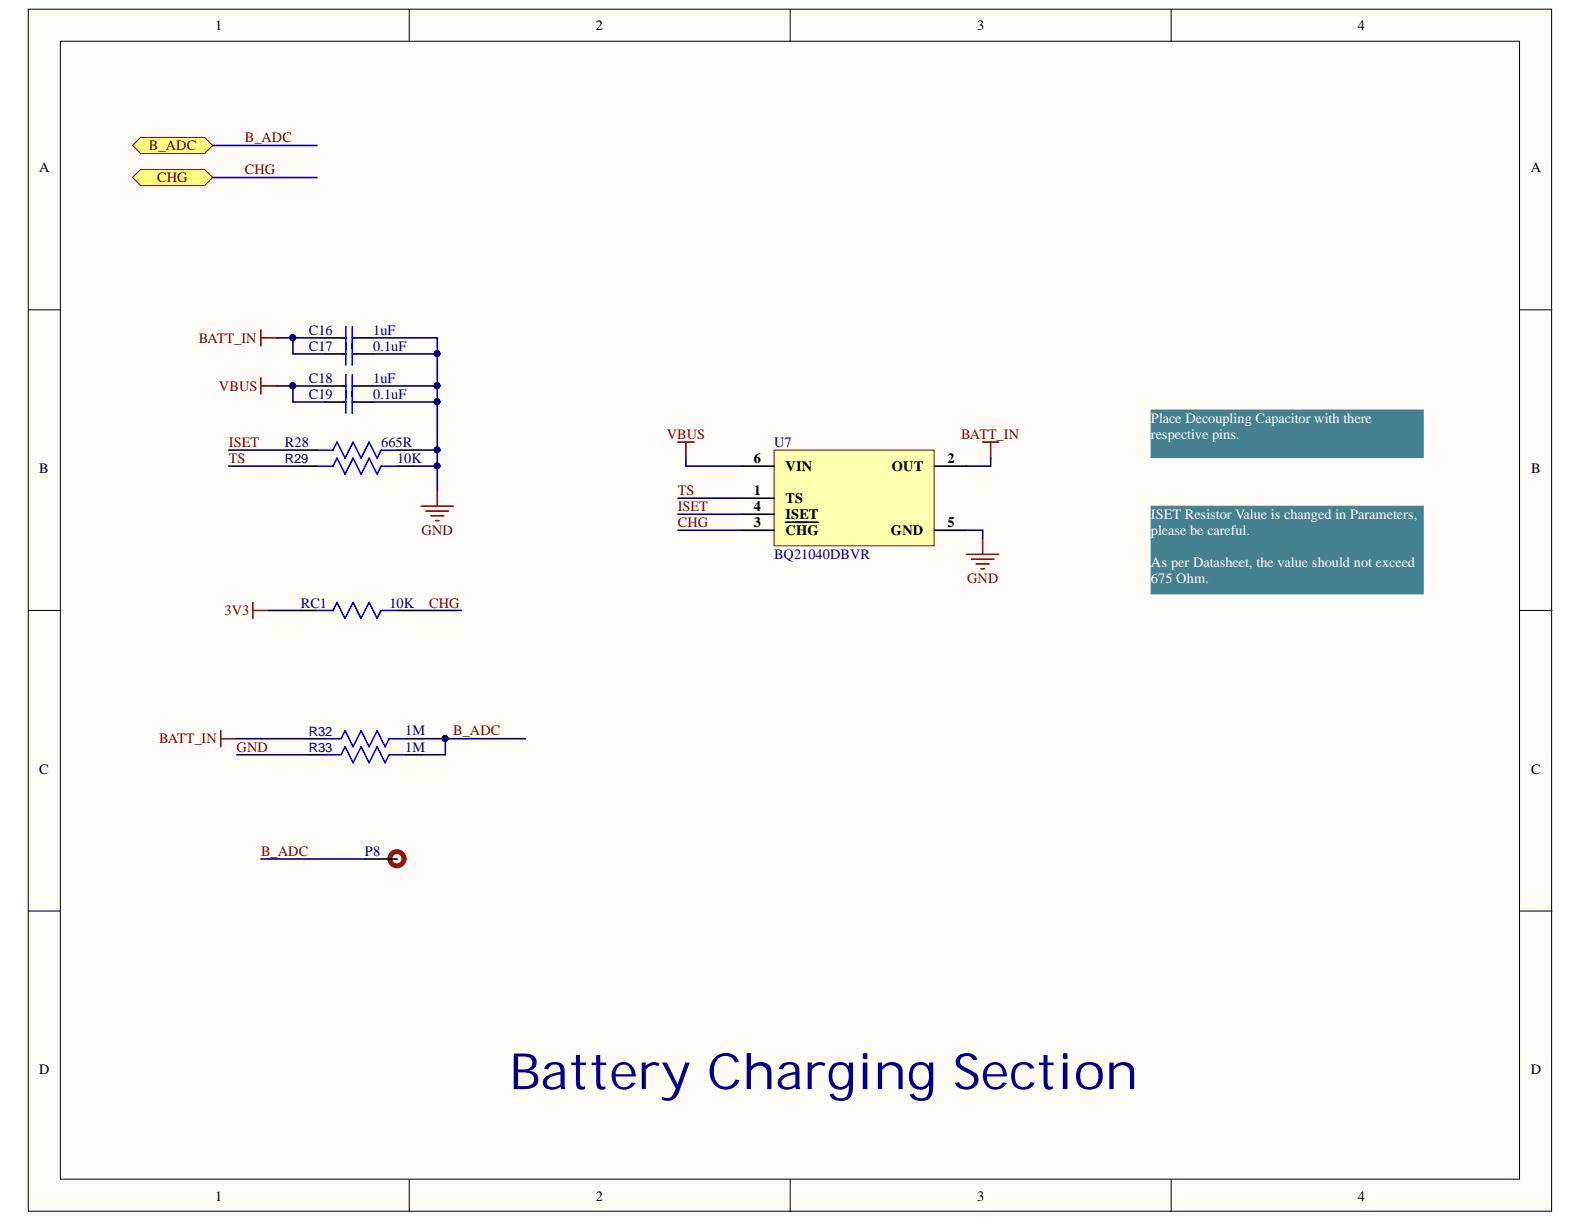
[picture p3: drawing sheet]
<svg xmlns="http://www.w3.org/2000/svg" width="279mm" height="216mm" viewBox="0 0 279 216" stroke-linecap="round" stroke-linejoin="round" font-family="sans-serif">
<g fill="#fffcf8" stroke="#000" stroke-width=".18">
<path d="M5 1.6h268.7v212h-268.7z"/>
<path d="M10.6 7.3h257.4v200.7h-257.4z"/>
</g>
<path d="M72.2 1.6v5.7M139.4 1.6v5.7M206.6 1.6v5.7M5 54.6h5.6M268.1 54.6h5.7M5 107.7h5.6M268.1 107.7h5.7M5 160.7h5.6M268.1 160.7h5.7M72.2 208.1v5.6M139.4 208.1v5.6M206.6 208.1v5.6" fill="none" stroke="#000" stroke-width=".18"/>
<g fill="none" stroke="#000" stroke-width=".28">
<path d="M57.3 59.6h3.7M62.1 59.6h3.7M57.3 68.1h3.7M57.3 62.4h3.7M57.3 70.9h3.7M62.1 68.1h3.7M62.1 62.4h3.7M62.1 70.9h3.7M53.1 82.2h2.8M70.1 82.2h2.8M54.5 130.3h2.8M54.5 133.1h2.8"/>
<path d="M71.5 130.3h2.8M71.5 133.1h2.8"/>
</g>
<g fill="none" stroke="#00f" stroke-width=".28">
<path d="M60.4 59.6h.6M61 57.6v6.8M62.1 57.6v6.8M62.1 59.6h.6M60.4 68.1h.6M60.4 62.4h.6M60.4 70.9h.6M61 66.1v6.8M62.1 66.1v6.8M62.1 68.1h.6M62.1 62.4h.6M62.1 70.9h.6"/>
<path d="M55.9 82.2h2.8l.7-1.4 1.5 2.8 1.4-2.8 1.4 2.8 1.4-2.8 1.4 2.8 .7-1.4h2.9M57.3 130.3h2.9l.7-1.4 1.4 2.8 1.4-2.8 1.4 2.8 1.4-2.8 1.4 2.8 .7-1.4h2.9M57.3 133.1h2.9l.7-1.4 1.4 2.8 1.4-2.8 1.4 2.8 1.4-2.8 1.4 2.8 .7-1.4h2.9"/>
</g>
<path d="M74.3 89.3h5.7M75.2 90.1h3.9M76 91h2.3M76.8 91.8h.6M77.1 86.5v2.8" fill="none" stroke="#800000" stroke-width=".28"/>
<path d="M136.5 79.4h28.3v16.9h-28.3z" fill="#ffffb0" stroke="#800000" stroke-width=".18"/>
<path d="M130.9 87.9h5.6M130.9 82.2h5.6M130.9 93.5h5.6M130.9 90.7h5.6M138.5 92.1h5.9M164.8 82.2h5.7M164.8 93.5h5.7" fill="none" stroke="#000" stroke-width=".28"/>
<path d="M170.5 97.8h5.7M171.3 98.6h4M172.2 99.5h2.3M173.3 94.9v2.9M173 100.3h.6" fill="none" stroke="#800000" stroke-width=".28"/>
<path d="M23.4 25.7l1.4-1.5h11.3l1.4 1.5-1.4 1.4h-11.3z" fill-rule="evenodd" fill="#ffff80" stroke="#800000" stroke-width=".18"/>
<path d="M46 58.2v2.8M46 59.6h2.8" fill="none" stroke="#800000" stroke-width=".28"/>
<path d="M23.4 31.3l1.4-1.4h11.3l1.4 1.4-1.4 1.4h-11.3z" fill-rule="evenodd" fill="#ffff80" stroke="#800000" stroke-width=".18"/>
<g fill="#45818e" stroke="#45818e" stroke-width=".18">
<path d="M203 89.3h48.1v15.5h-48.1z"/>
<path d="M203 72.3h48.1v8.4h-48.1z"/>
</g>
<path d="M46 66.7v2.8M46 68.1h2.8M119.6 78h2.8M121 78v2.8M173.3 78h2.9M174.7 78v2.8M44.6 106.3v2.8M44.6 107.7h2.8M38.9 128.9v2.8M38.9 130.3h2.9" fill="none" stroke="#800000" stroke-width=".28"/>
<circle cx="70" cy="151.5" r="1.26" fill="none" stroke="#5b0f00" stroke-width=".85"/>
<path d="M53.1 79.4h2.8M70.1 79.4h2.8M53.1 107.7h2.8M70.1 107.7h2.8M64.4 151.5h5.7" fill="none" stroke="#000" stroke-width=".28"/>
<path d="M55.9 79.4h2.8l.7-1.4 1.5 2.8 1.4-2.8 1.4 2.8 1.4-2.8 1.4 2.8 .7-1.4h2.9M55.9 107.7h2.8l.7-1.4 1.5 2.8 1.4-2.8 1.4 2.8 1.4-2.8 1.4 2.8 .7-1.4h2.9" fill="none" stroke="#00f" stroke-width=".28"/>
<g fill="none" stroke="#000080" stroke-width=".28">
<path d="M37.5 31.3h18.4M37.5 25.7h18.4M48.8 59.6h8.5M51.7 59.6v2.8h5.6M65.8 59.6h11.3v2.8h-11.3M40.4 79.4h12.7M48.8 68.1h8.5M51.7 68.1v2.8h5.6M65.8 70.9h11.3v15.6M65.8 68.1h11.3v2.8M72.9 79.4h4.2M77.1 62.4v5.7"/>
<path d="M40.4 82.2h12.7M72.9 82.2h4.2M119.6 93.5h11.3M119.6 90.7h11.3M119.6 87.9h11.3M121 80.8v1.4h9.9M170.5 93.5h2.8v1.4M174.7 80.8v1.4h-4.2M47.4 107.7h5.7M72.9 107.7h8.5M41.8 133.1h12.7M41.8 130.3h12.7"/>
<path d="M74.3 130.3h4.2M92.7 130.3h-14.2v2.8h-4.2M46 151.5h18.4"/>
</g>
<g fill="#000080" stroke="#000080" stroke-width=".18">
<circle cx="51.6" cy="68" r=".52"/>
<circle cx="51.6" cy="59.6" r=".52"/>
<circle cx="77.1" cy="70.9" r=".52"/>
<circle cx="77.1" cy="79.4" r=".52"/>
<circle cx="77.1" cy="82.2" r=".52"/>
<circle cx="77.1" cy="68" r=".52"/>
<circle cx="77.1" cy="62.4" r=".52"/>
<circle cx="78.5" cy="130.3" r=".52"/>
</g>
<text font-size="8.9" fill="#000080" x="89.9" y="192.1">Battery Charging Section</text>
<g font-size="2.5">
<text x="37.9" y="5.3">1</text>
<text x="105.1" y="5.3">2</text>
<text x="172.4" y="5.3">3</text>
<text x="239.5" y="5.3">4</text>
<text x="6.9" y="30.4">A</text>
<text x="270" y="30.4">A</text>
<text x="6.9" y="83.4">B</text>
<text x="133" y="81.7">6</text>
<text x="138.6" y="83.1">VIN</text>
<text x="157.3" y="83.1">OUT</text>
<text x="167.1" y="81.7">2</text>
<text x="270.1" y="83.4">B</text>
<text x="133" y="87.3">1</text>
<text x="138.6" y="88.8">TS</text>
<text x="133" y="93">3</text>
<text x="133" y="90.2">4</text>
<text x="138.6" y="94.4">CHG</text>
<text x="138.6" y="91.5">ISET</text>
<text x="157.1" y="94.4">GND</text>
<text x="167.1" y="93">5</text>
<text x="6.9" y="136.5">C</text>
<text x="270.1" y="136.5">C</text>
<text x="6.9" y="189.5">D</text>
<text x="270" y="189.5">D</text>
<text x="37.9" y="211.8">1</text>
<text x="105.1" y="211.8">2</text>
<text x="172.4" y="211.8">3</text>
<text x="239.5" y="211.8">4</text>
</g>
<g font-size="2.5" fill="#800000">
<text x="26.3" y="26.5">B_ADC</text>
<text x="43.2" y="25.1">B_ADC</text>
<text x="27.7" y="32.2">CHG</text>
<text x="43.2" y="30.7">CHG</text>
<text x="35.1" y="60.5">BATT_IN</text>
<text x="38.6" y="68.9">VBUS</text>
<text x="117.6" y="77.4">VBUS</text>
<text x="169.6" y="77.4">BATT_IN</text>
<text x="40.4" y="81.7">TS</text>
<text x="40.4" y="78.9">ISET</text>
<text x="119.5" y="87.3">TS</text>
<text x="74.3" y="94.4">GND</text>
<text x="119.5" y="93">CHG</text>
<text x="119.5" y="90.2">ISET</text>
<text x="75.7" y="107.2">CHG</text>
<text x="170.6" y="102.9">GND</text>
<text x="39.6" y="108.5">3V3</text>
<text x="28" y="131.1">BATT_IN</text>
<text x="79.9" y="129.7">B_ADC</text>
<text x="41.7" y="132.6">GND</text>
<text x="46" y="151">B_ADC</text>
</g>
<g font-size="2.5" fill="#000080">
<text x="54.5" y="59">C16</text>
<text x="65.8" y="59">1uF</text>
<text x="54.5" y="61.9">C17</text>
<text x="65.8" y="61.9">0.1uF</text>
<text x="54.5" y="67.6">C18</text>
<text x="54.5" y="70.3">C19</text>
<text x="65.8" y="67.6">1uF</text>
<text x="65.8" y="70.3">0.1uF</text>
<text x="50.3" y="78.9">R28</text>
<text x="67.3" y="78.9">665R</text>
<text x="70" y="81.7">10K</text>
<text x="136.5" y="78.9">U7</text>
<text x="136.5" y="98.6">BQ21040DBVR</text>
<text x="53.1" y="107.2">RC1</text>
<text x="68.7" y="107.2">10K</text>
<text x="71.5" y="129.7">1M</text>
<text x="71.5" y="132.6">1M</text>
<text x="64.4" y="151">P8</text>
</g>
<g font-size="2.5" fill="#fff">
<text x="203" y="74.6">Place Decoupling Capacitor with there</text>
<text x="203" y="77.4">respective pins.</text>
<text x="203" y="91.5">ISET Resistor Value is changed in Parameters,</text>
<text x="203" y="94.4">please be careful.</text>
<text x="203" y="100.1">As per Datasheet, the value should not exceed</text>
<text x="203" y="102.9">675 Ohm.</text>
</g>
<g font-size="2.3" fill="#000080">
<text x="50.3" y="81.7">R29</text>
<text x="54.5" y="129.8">R32</text>
<text x="54.5" y="132.7">R33</text>
</g>
</svg>
